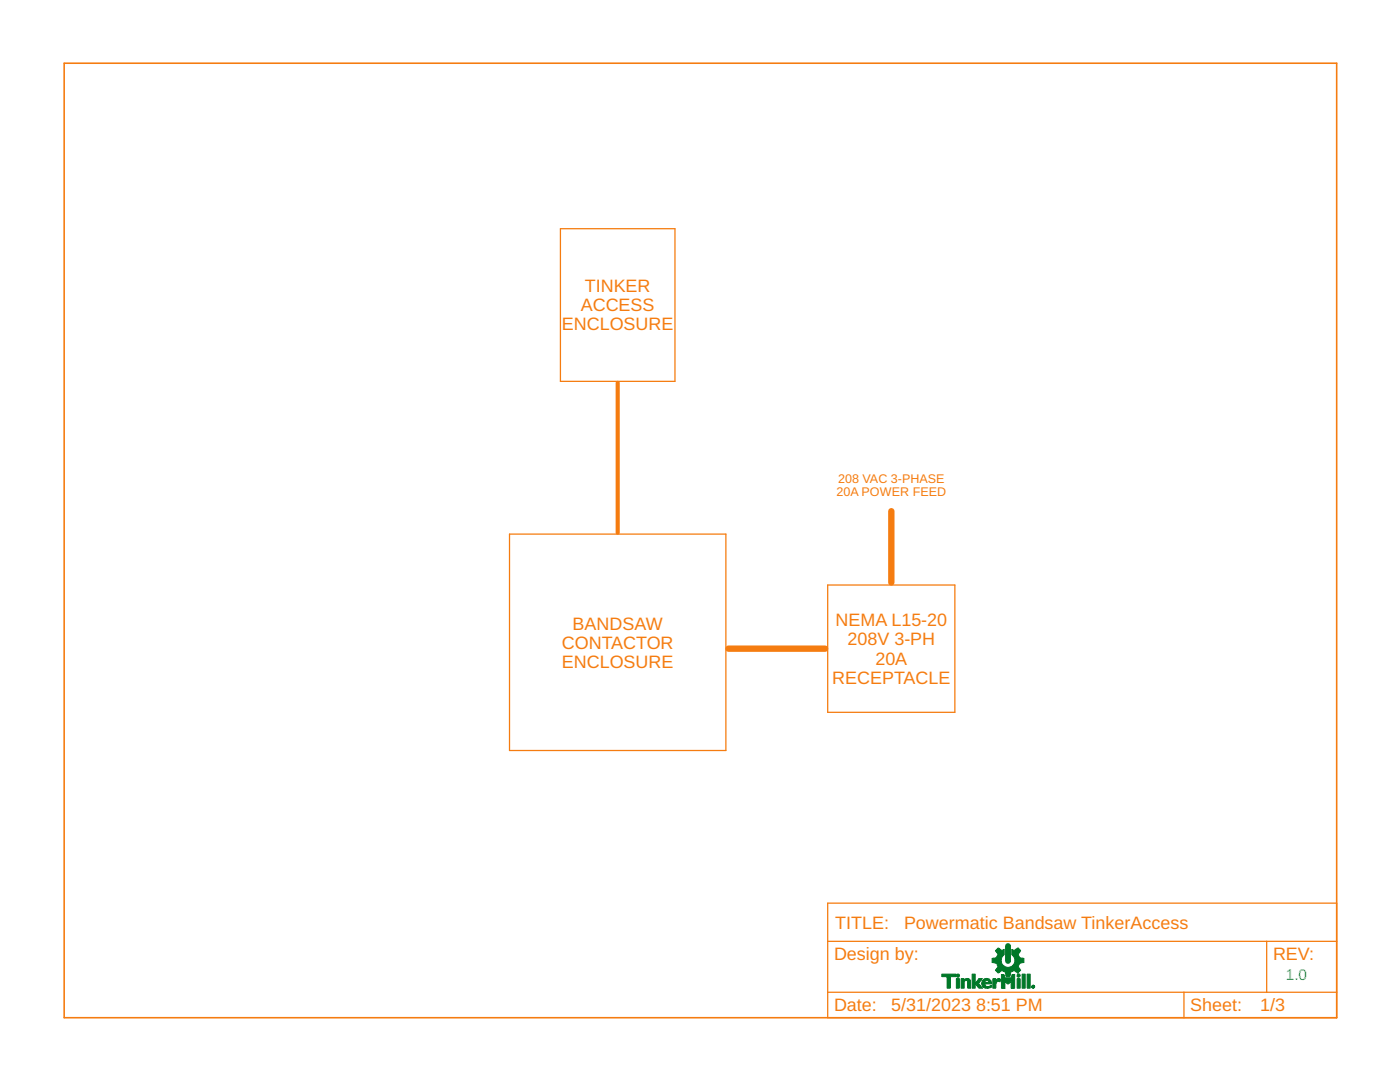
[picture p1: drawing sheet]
<svg xmlns="http://www.w3.org/2000/svg" width="279mm" height="216mm" viewBox="0 0 279 216" stroke-linecap="round" stroke-linejoin="round" font-family="sans-serif">
<path d="M111.8 45.6h22.9v30.5h-22.9zM101.7 106.6h43.2v43.2h-43.2zM165.2 116.7h25.4v25.4h-25.4zM165.2 180.2h101.6v22.9h-101.6zM165.2 187.8h101.6M165.2 198h101.6M236.3 198v5.1M252.8 187.8v10.2" fill="none" stroke="#f57c10" stroke-width=".25"/>
<path d="M177.9 102v14.2M145.4 129.4h19.3" fill="none" stroke="#f57c10" stroke-width="1.3"/>
<path d="M123.3 76.4v29.9" fill="none" stroke="#f57c10" stroke-width=".83"/>
<path d="M12.8 12.6h254v190.5h-254z" fill="none" stroke="#f57c10" stroke-width=".32"/>
<g fill="#007828" stroke="#007828" stroke-width=".2">
<path d="M199.2 189.1l.8 .5 .4-.2v1.1a1.37 1.37 0 0 0-.3 2 1.37 1.37 0 0 0 2.1 .1 1.37 1.37 0 0 0-.3-2.1v-1.1l.5 .2 .7-.5 .6 .6-.5 .7 .3 .7 .9 .2v.8l-.9 .1-.3 .7 .5 .7-.6 .6-.7-.5-.7 .2-.1 .9h-.8l-.2-.9-.6-.2-.8 .5-.5-.6 .5-.7-.3-.7-.9-.1v-.8l.9-.2 .3-.7-.5-.7z" fill-rule="evenodd"/>
<path d="M200.8 188.4l.5-.1 .3 .4v3.1l-.1 .3-.3 .1-.3-.1-.2-.3v-3z" fill-rule="evenodd"/>
<path d="M199.9 194.5h.5l.2 .6h1.1l.3-.6h.5v2.7h-.7v-1.4l-.7 .6-.5-.6v1.4h-.7z" fill-rule="evenodd"/>
<path d="M188 194.4h2.7v.5h-1v2.3h-.7v-2.3h-1z" fill-rule="evenodd"/>
<path d="M190.9 195.3h.6v1.9h-.6z" fill-rule="evenodd"/>
<path d="M191.8 195.3h.6v.2l.6-.3 .5 .2 .2 .4v1.4h-.6l-.1-1.5a.39 .39 0 0 0-.6 .3v1.2h-.6z" fill-rule="evenodd"/>
<path d="M194 194.4h.6v1.8l.8-.9h.6l-.7 .9 .8 1h-.8l-.7-1v1h-.6z" fill-rule="evenodd"/>
<path d="M196.2 195.5l.7-.3v.4l-.2 .1-.2 .3h.4v.3h-.4l.1 .3 .6 .3 .7-.3v.4l-.9 .2-.8-.2-.3-.7z" fill-rule="evenodd"/>
<path d="M196.9 195.2l.7 .4 .3 .7h-1v-.3h.5l-.2-.3-.3-.1z" fill-rule="evenodd"/>
<path d="M198.1 195.3h.6v.5l.4-.5h.4l.2 .1-.1 .5a.47 .47 0 0 0-.5-.1 .47 .47 0 0 0-.3 .4l-.1 1h-.6z" fill-rule="evenodd"/>
<path d="M203 195.3h.6v1.9h-.6z" fill-rule="evenodd"/>
<path d="M204 194.4h.6v2.8h-.6z" fill-rule="evenodd"/>
<path d="M205 194.4h.6v2.8h-.6z" fill-rule="evenodd"/>
<path d="M206.2 196.7l.2 .3z" fill-rule="evenodd"/>
<path d="M206.1 196.7h.1l-.1 .3z" fill-rule="evenodd"/>
<path d="M206.2 196.6l.3 .3-.3 .3 .3-.3z" fill-rule="evenodd"/>
<path d="M206 196.7l.2-.1-.3 .3 .3 .3-.3-.2z" fill-rule="evenodd"/>
<circle cx="191.2" cy="194.7" r=".33"/>
<circle cx="203.3" cy="194.7" r=".33"/>
</g>
<g font-size="3.6" fill="#f57c10">
<text x="116.7" y="58.3">TINKER</text>
<text x="112.1" y="65.9">ENCLOSURE</text>
<text x="115.9" y="62.1">ACCESS</text>
<text x="114.3" y="125.6">BANDSAW</text>
<text x="166.7" y="125">NEMA L15-20</text>
<text x="112.1" y="129.4">CONTACTOR</text>
<text x="169.1" y="128.8">208V 3-PH</text>
<text x="112.1" y="133.2">ENCLOSURE</text>
<text x="166.1" y="136.4">RECEPTACLE</text>
<text x="174.7" y="132.6">20A</text>
<text x="166.7" y="185.3">TITLE:</text>
<text x="180.4" y="185.3">Powermatic Bandsaw TinkerAccess</text>
<text x="166.4" y="191.6">Design by:</text>
<text x="254.1" y="191.6">REV:</text>
<text x="166.4" y="201.8">Date:</text>
<text x="177.9" y="201.8">5/31/2023</text>
<text x="194.8" y="201.8">8:51 PM</text>
<text x="237.6" y="201.8">Sheet:</text>
<text x="251.5" y="201.8">1/3</text>
</g>
<text font-size="3.1" fill="#757575" x="256.6" y="195.5">1.0</text>
<g font-size="2.5" fill="#f57c10">
<text x="166.9" y="99">20A POWER FEED</text>
<text x="167.3" y="96.3">208 VAC 3-PHASE</text>
</g>
</svg>
